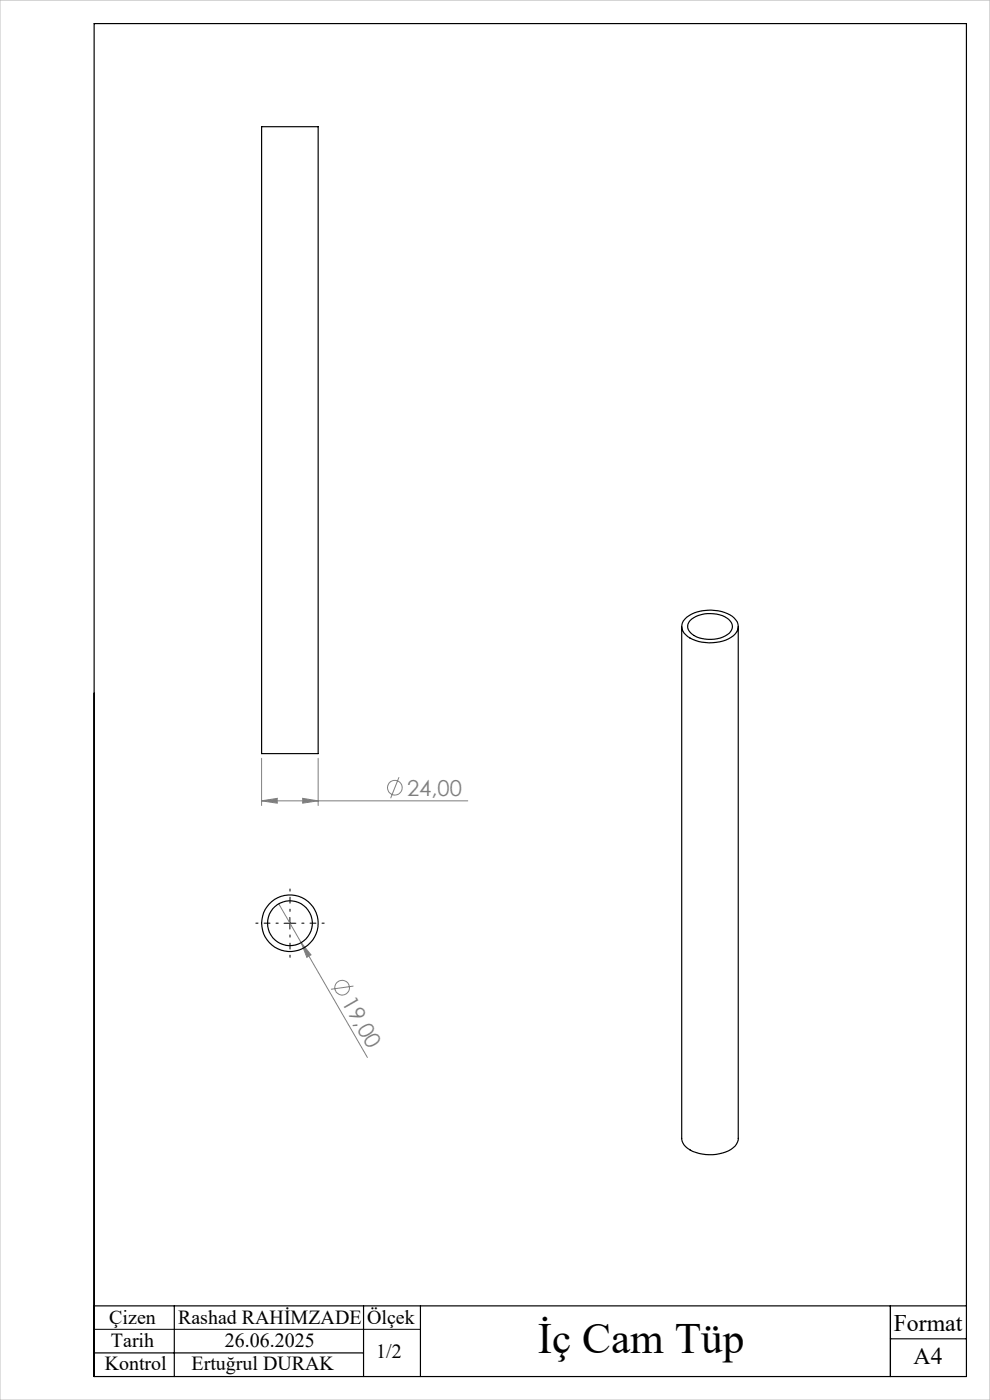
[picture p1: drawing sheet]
<svg xmlns="http://www.w3.org/2000/svg" width="210mm" height="297mm" viewBox="0 0 210 297" stroke-linecap="round" stroke-linejoin="round" font-family="sans-serif">
<g fill="none" stroke="#808080" stroke-width=".21">
<path d="M55.5 169.9l3.3-.5v1zM55.5 160.9v10M55.5 169.9h43.7M64.2 169.4l3.3 .5-3.3 .5zM67.5 160.9v10M84.6 164.9l-1.7 4.4M59.1 191.7l18.8 32.6M63.9 200l2.1 2.6-.9 .5zM75 209.2l-4.8 .7"/>
<circle cx="83.8" cy="167.1" r="1.55"/>
<circle cx="72.6" cy="209.5" r="1.56"/>
</g>
<path d="M59 195.8h-4.7M61.5 193.3v-4.7M61.5 198.3v4.8M64 195.8h4.8" fill="none" stroke="#000" stroke-width=".21" stroke-dasharray="15.2 1.3 1.3 1.3" stroke-dashoffset="14.8"/>
<path d="M60.3 195.9h2.5M61.5 194.6v2.5M20 282h69.2" fill="none" stroke="#000" stroke-width=".21"/>
<path d="M20 5h185v287h-185zM20 277h185M37 277v15M77.1 277v15M89.2 277v15M188.9 277v15M20 287h57.1M188.9 284h16.1" fill="none" stroke="#000" stroke-width=".25"/>
<path d="M0 0h210v297h-210z" fill="none" stroke="#c0c0c0" stroke-width=".21"/>
<g fill="#808080">
<path d="M63.9 200l2.1 2.6-.9 .5z"/>
<path d="M64.2 169.4l3.3 .5-3.3 .5zM55.5 169.9l3.3-.5v1z"/>
</g>
<g fill="none" stroke="#000" stroke-width=".25">
<path d="M55.5 26.9h12v133h-12zM144.6 132.9v108.6a3.3 3.3 0 0 0 2.3 2.8 9.1 9.1 0 0 0 8.7-.9l.6-.7 .4-.9v-108.9M145.7 130.9a8.7 8.7 0 0 1 10.1 .3 2.39 2.39 0 0 1-.7 4 8.8 8.8 0 0 1-9.6-.5 2.28 2.28 0 0 1 .2-3.8zM146.4 131.7a6.8 6.8 0 0 1 8.2-.3 1.99 1.99 0 0 1 .7 2 1.99 1.99 0 0 1-1.5 1.5 6.9 6.9 0 0 1-7.3-.7 1.76 1.76 0 0 1-.1-2.5z"/>
<circle cx="61.5" cy="195.9" r="6"/>
<circle cx="61.5" cy="195.9" r="4.8"/>
</g>
<text font-size="9.2" x="114.1" y="287">İç Cam Tüp</text>
<g font-size="5">
<text x="189.6" y="282.4">Format</text>
<text x="193.8" y="289.4">A4</text>
</g>
<g font-size="4.7" fill="#808080">
<text x="86.3" y="168.8">24,00</text>
<text x="72.4" y="212.6" transform="rotate(60 72.4 212.6)">19,00</text>
</g>
<g font-size="4.2">
<text x="23.2" y="280.8">Çizen</text>
<text x="37.8" y="280.8">Rashad RAHİMZADE</text>
<text x="77.9" y="280.8">Ölçek</text>
<text x="23.5" y="285.9">Tarih</text>
<text x="47.7" y="285.9">26.06.2025</text>
<text x="22.2" y="290.7">Kontrol</text>
<text x="40.6" y="290.7">Ertuğrul DURAK</text>
<text x="79.8" y="288.1">1/2</text>
</g>
</svg>
